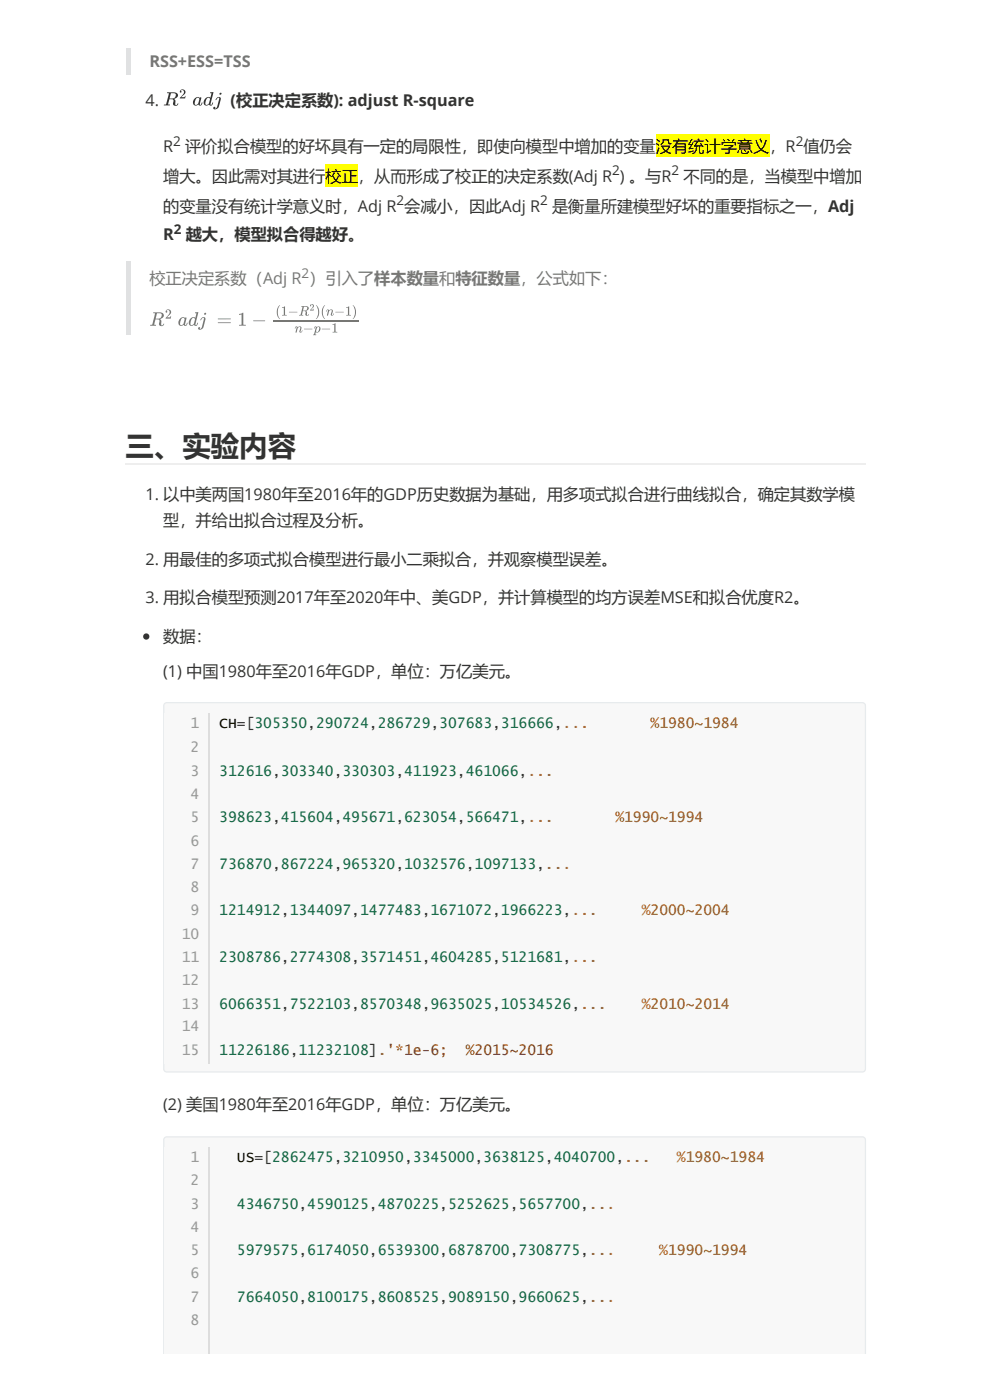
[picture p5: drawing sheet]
<svg xmlns="http://www.w3.org/2000/svg" width="210mm" height="297mm" viewBox="0 0 210 297" stroke-linecap="round" stroke-linejoin="round" font-family="sans-serif">
<g fill="#dfe2e5">
<path d="M26.6 10.2h1.1v5.6h-1.1z"/>
<path d="M26.6 55.5h1.1v15.6h-1.1z"/>
</g>
<g fill="#333">
<path d="M38.3 19.1a.63 .63 0 0 1 1 .2 .63 .63 0 0 1-.4 .9l-.5 .4h.7l.2-.3-.1 .6h-1.1l.6-.8a.53 .53 0 0 0 .3-.6 .53 .53 0 0 0-.6-.3l-.1 .1a.18 .18 0 0 1 .2 .2 .18 .18 0 0 1-.2 .2 .18 .18 0 0 1-.2-.2z"/>
<path d="M35.5 19.6h.3a1.97 1.97 0 0 1 1.9 .4 .8 .8 0 0 1-.8 1 1.16 1.16 0 0 1 .3 1.2 .37 .37 0 0 0 .5-.3 .56 .56 0 0 1-.8 .5 .56 .56 0 0 1-.1-.9 .56 .56 0 0 0-.9-.4l-.3 1 .4 .1v.2h-1.3l.1-.2 .4-.1 .4-1.6 .2-.7h-.4zM36.2 19.8l-.2 1.1a.83 .83 0 0 0 1-.1 .83 .83 0 0 0 .2-.9z"/>
<path d="M41.2 20.9l.5-.3h.4l.2 .2 .3-.1-.2 1.5h.2l.2-.5a.42 .42 0 0 1 0 .6 .42 .42 0 0 1-.6 0l-.2-.1a.69 .69 0 0 1-1 0 .69 .69 0 0 1 .1-1zM41.7 20.8l-.4 1.1a.3 .3 0 0 0 .1 .3 .3 .3 0 0 0 .3 0 1.3 1.3 0 0 0 .6-1.2 .34 .34 0 0 0-.3-.3 .34 .34 0 0 0-.3 .1z"/>
<path d="M44.6 19.6h.7l-.6 2.6h.1l.3-.5a.45 .45 0 0 1-.2 .6 .45 .45 0 0 1-.6-.1 .7 .7 0 0 1-1 0 .7 .7 0 0 1 0-1.1 .81 .81 0 0 1 1.3-.3l.2-.9-.2-.1zM43.9 20.8l-.4 1.1a.3 .3 0 0 0 .1 .3 .3 .3 0 0 0 .3 0l.4-.3 .2-.9-.2-.2z"/>
<path d="M46.5 19.9a.25 .25 0 0 1 .5 0 .25 .25 0 0 1-.5 0zM46 20.8l.3-.2 .5 .1-.2 1.1a1.22 1.22 0 0 1-1 1.4h-.2a.25 .25 0 0 1-.3-.3 .25 .25 0 0 1 .3-.2 .25 .25 0 0 1 .2 .3l-.1 .1a.96 .96 0 0 0 .7-1.2l.3-1a.47 .47 0 0 0-.7 .3z"/>
</g>
<g fill="#ff0">
<path d="M139.1 28.5h24.1v4.8h-24.1z"/>
<path d="M69 34.8h6.9v4.8h-6.9z"/>
</g>
<g fill="#777">
<path d="M35.3 65.8a.63 .63 0 0 1 .9 .2 .63 .63 0 0 1-.4 .9l-.4 .4h.7l.2-.3-.1 .6h-1.1l.6-.8a.57 .57 0 0 0 .2-.6 .57 .57 0 0 0-.4-.4l-.2 .2a.18 .18 0 0 1 .2 .2 .18 .18 0 0 1-.2 .1 .18 .18 0 0 1-.2-.2z"/>
<path d="M50.7 66.6l.9-.2v2.5h.5v.2h-1.4v-.2h.5v-2.2l-.5 .1z"/>
<path d="M53.7 68l2.5 .1h-2.5z"/>
<path d="M59.2 64.8l.2-.1a2.49 2.49 0 0 0 0 3 2 2 0 0 1-.2-2.9z"/>
<path d="M59.8 65.2l.6-.2v1.8h.4v.2h-1v-.2h.4v-1.6l-.4 .1z"/>
<path d="M61.3 66.2h1.7z"/>
<path d="M65.8 64.6a.47 .47 0 0 1 .7 .2 .47 .47 0 0 1-.3 .7l-.3 .2h.5l.2-.2-.1 .4h-.8l.5-.6a.34 .34 0 0 0 .1-.4 .34 .34 0 0 0-.4-.2l.1 .2-.2 .1-.1-.1z"/>
<path d="M67 64.7a1.85 1.85 0 0 1 0 3 2.48 2.48 0 0 0 0-3z"/>
<path d="M68.8 64.8l.1-.1a2.49 2.49 0 0 0 0 3 2 2 0 0 1-.1-2.9z"/>
<path d="M69.3 65.8l.3-.1 .2 .2a.49 .49 0 0 1 .7-.1l-.1 1.1 .3-.4a.29 .29 0 0 1-.2 .4 .29 .29 0 0 1-.4-.3l.2-.7-.1-.1a1.01 1.01 0 0 0-.7 1.1h-.2l.2-1v-.1l-.3 .3z"/>
<path d="M71.1 66.2h1.8z"/>
<path d="M73.4 65.2l.6-.2v1.8h.4v.2h-1v-.2h.4v-1.6l-.4 .1z"/>
<path d="M74.8 64.7a1.85 1.85 0 0 1 0 3 2.48 2.48 0 0 0 0-3z"/>
<path d="M62.6 69.3h.3l.2 .2a.49 .49 0 0 1 .8-.1l-.2 1 .3-.3a.29 .29 0 0 1-.2 .4 .29 .29 0 0 1-.3-.3l.2-.7-.1-.1a1.01 1.01 0 0 0-.7 1.1h-.2l.2-1-.1-.2-.3 .4z"/>
<path d="M64.5 69.8h1.7z"/>
<path d="M68.2 69.8h1.8z"/>
<path d="M70.5 68.8l.6-.2v1.8h.4v.1h-1v-.1h.4v-1.6l-.4 .1z"/>
<path d="M32.5 66.3h.3a1.85 1.85 0 0 1 1.9 .4 .82 .82 0 0 1-.8 1 1.22 1.22 0 0 1 .3 1.2 .36 .36 0 0 0 .5-.2 .52 .52 0 0 1-.6 .5 .52 .52 0 0 1-.3-.8 .53 .53 0 0 0-.2-.6 .53 .53 0 0 0-.6 0l-.3 1.1h.4l-.1 .2h-1.2l.1-.2h.4l.4-1.7 .2-.7-.4-.1zM33.3 66.5l-.3 1.1a.84 .84 0 0 0 1-.1 .84 .84 0 0 0 .2-.9z"/>
<path d="M38.1 67.7l.5-.4h.4l.2 .2 .3-.1-.2 1.6h.1l.2-.5a.42 .42 0 0 1 0 .5 .42 .42 0 0 1-.5 .1l-.2-.2a.64 .64 0 0 1-.9 .1 .64 .64 0 0 1-.1-.8zM38.6 67.5l-.4 1.1a.3 .3 0 0 0 .1 .3 .3 .3 0 0 0 .3 .1 1.34 1.34 0 0 0 .5-1.3 .33 .33 0 0 0-.2-.3 .33 .33 0 0 0-.3 .1z"/>
<path d="M41.4 66.3l.7-.1-.6 2.8h.1l.3-.5a.44 .44 0 0 1-.2 .6 .44 .44 0 0 1-.6-.2 .66 .66 0 0 1-.9 .1 .66 .66 0 0 1-.1-1 .86 .86 0 0 1 1.3-.5l.2-1h-.2zM40.8 67.5l-.4 1.1a.3 .3 0 0 0 0 .3 .3 .3 0 0 0 .4 .1l.3-.3 .2-1-.1-.2z"/>
<path d="M43.3 66.5a.22 .22 0 0 1 .4 0 .22 .22 0 0 1-.4 0zM42.7 67.5l.4-.2 .4 .1-.1 1.2a1.23 1.23 0 0 1-1 1.4l-.2-.1a.25 .25 0 0 1-.2-.4 .25 .25 0 0 1 .4 .1l-.1 .2a1.25 1.25 0 0 0 .7-1.3l.2-.9a.41 .41 0 0 0-.4 0 .41 .41 0 0 0-.2 .3h-.1z"/>
<path d="M46.2 67.6l2.7 .1h-2.7zM46.2 68.4l2.7 .1-2.7 .1z"/>
<path d="M63.9 64.9h.5a.75 .75 0 0 1 1.1 .5l-.2 .3-.4 .3 .2 .3v.6h.2l.2-.3a.4 .4 0 0 1-.6 .4 .4 .4 0 0 1-.1-.7 .39 .39 0 0 0-.6-.3l-.2 .8h.3v.2l-.9-.1 .3-.1 .3-1.3 .1-.4h-.2zM64.4 65.1l-.1 .7a.5 .5 0 0 0 .7 0 .5 .5 0 0 0 0-.7z"/>
<path d="M66.7 69.3l.2-.1 .3 .2a.49 .49 0 0 1 .7 0 .49 .49 0 0 1-.1 .7 .51 .51 0 0 1-.3 .5 .51 .51 0 0 1-.5-.2l-.2 .5 .2 .2h-.6l.2-.2 .3-1.4-.1-.1-.2 .3zM67.3 69.5l-.2 .2a.46 .46 0 0 0 .2 .7l.2-.1a.66 .66 0 0 0 0-.9z"/>
</g>
<path d="M58 68.1h18.2" fill="none" stroke="#777" stroke-width=".25"/>
<path d="M26.6 98.5h157" fill="none" stroke="#eee" stroke-width=".26"/>
<circle cx="31" cy="135" r=".66" fill="#333"/>
<path d="M34.9 149.3l.5-.2h147.4a.66 .66 0 0 1 .7 .6v77.1a.66 .66 0 0 1-.7 .6h-147.4a.66 .66 0 0 1-.7-.6v-77.1z" fill="#f8f8f8"/>
<path d="M34.9 149.3l.5-.2h147.4a.66 .66 0 0 1 .7 .6v77.1a.66 .66 0 0 1-.7 .6h-147.4a.66 .66 0 0 1-.7-.6v-77.1z" fill="none" stroke="#e7eaed" stroke-width=".26"/>
<g fill="#f8f8f8">
<path d="M34.8 151.3h147.5v74.4h-147.5z"/>
<path d="M34.9 241.4l.5-.2h147.4a.66 .66 0 0 1 .7 .6v45.4h-148.8v-45.4z"/>
</g>
<path d="M34.7 287.2v-45.4a.66 .66 0 0 1 .7-.6h147.4a.66 .66 0 0 1 .7 .6v45.4" fill="none" stroke="#e7eaed" stroke-width=".26"/>
<g fill="#f8f8f8">
<path d="M34.8 243.4h147.5v43.8h-147.5z"/>
<path d="M34.8 151.3h147.5v74.4h-147.5z"/>
<path d="M34.8 151.3h9.6v74.5h-9.6z"/>
</g>
<path d="M44.2 151.3v74.5" fill="none" stroke="#ddd" stroke-width=".26"/>
<g fill="#f8f8f8">
<path d="M34.8 243.4h147.5v43.8h-147.5z"/>
<path d="M34.8 243.4h9.6v43.8h-9.6z"/>
</g>
<path d="M44.2 243.4v43.8" fill="none" stroke="#ddd" stroke-width=".26"/>
<text font-size="6" fill="#333" x="26.6" y="96.8">三、实验内容</text>
<g font-size="3.4" fill="#777">
<text x="31.7" y="14.2">RSS+ESS=TSS</text>
<text x="31.7" y="60.3">校正决定系数（Adj R ）引入了样本数量和特征数量，公式如下：</text>
</g>
<g font-size="3.4" fill="#333">
<text x="30.9" y="22.4">4.</text>
<text x="48.9" y="22.4">(校正决定系数): adjust R-square</text>
<text x="34.6" y="32.2">R</text>
<text x="39.2" y="32.2">评价拟合模型的好坏具有一定的局限性，即使向模型中增加的变量没有统计学意义，R 值仍会</text>
<text x="34.6" y="38.6">增大。因此需对其进行校正，从而形成了校正的决定系数(Adj R ) 。与R</text>
<text x="144.9" y="38.6">不同的是，当模型中增加</text>
<text x="34.6" y="44.9">的变量没有统计学意义时，Adj R 会减小，因此Adj R</text>
<text x="117" y="44.9">是衡量所建模型好坏的重要指标之一，Adj</text>
<text x="34.6" y="51">R</text>
<text x="39.4" y="51">越大，模型拟合得越好。</text>
<text x="30.9" y="106.1">1. 以中美两国1980年至2016年的GDP历史数据为基础，用多项式拟合进行曲线拟合，确定其数学模</text>
<text x="34.6" y="111.6">型，并给出拟合过程及分析。</text>
<text x="30.9" y="119.8">2. 用最佳的多项式拟合模型进行最小二乘拟合，并观察模型误差。</text>
<text x="30.9" y="128">3. 用拟合模型预测2017年至2020年中、美GDP，并计算模型的均方误差MSE和拟合优度R2。</text>
<text x="34.6" y="136.2">数据：</text>
<text x="34.6" y="143.6">(1) 中国1980年至2016年GDP，单位：万亿美元。</text>
<text x="34.6" y="235.5">(2) 美国1980年至2016年GDP，单位：万亿美元。</text>
</g>
<g font-size="3.1" fill="#999">
<text x="40.4" y="154.5">1</text>
<text x="40.4" y="159.5">2</text>
<text x="40.4" y="164.6">3</text>
<text x="40.4" y="169.6">4</text>
<text x="40.4" y="174.3">5</text>
<text x="40.4" y="179.4">6</text>
<text x="40.4" y="184.4">7</text>
<text x="40.4" y="189.2">8</text>
<text x="40.4" y="194.2">9</text>
<text x="38.5" y="199.2">10</text>
<text x="38.5" y="204">11</text>
<text x="38.5" y="209">12</text>
<text x="38.5" y="214.1">13</text>
<text x="38.5" y="218.8">14</text>
<text x="38.5" y="223.8">15</text>
<text x="40.4" y="246.6">1</text>
<text x="40.4" y="251.4">2</text>
<text x="40.4" y="256.4">3</text>
<text x="40.4" y="261.4">4</text>
<text x="40.4" y="266.2">5</text>
<text x="40.4" y="271.2">6</text>
<text x="40.4" y="276.3">7</text>
<text x="40.4" y="281">8</text>
</g>
<g font-size="3.1">
<text x="46.5" y="154.5">CH=[305350,290724,286729,307683,316666,...</text>
<text x="50.2" y="246.6">US=[2862475,3210950,3345000,3638125,4040700,...</text>
</g>
<g font-size="3.1" fill="#a50">
<text x="137.9" y="154.5">%1980~1984</text>
<text x="130.5" y="174.3">%1990~1994</text>
<text x="136.1" y="194.2">%2000~2004</text>
<text x="136.1" y="214.1">%2010~2014</text>
<text x="143.5" y="246.6">%1980~1984</text>
<text x="139.8" y="266.2">%1990~1994</text>
</g>
<g font-size="3.1" fill="#164">
<text x="46.5" y="164.6">312616,303340,330303,411923,461066,...</text>
<text x="46.5" y="174.3">398623,415604,495671,623054,566471,...</text>
<text x="46.5" y="184.4">736870,867224,965320,1032576,1097133,...</text>
<text x="46.5" y="194.2">1214912,1344097,1477483,1671072,1966223,...</text>
<text x="46.5" y="204">2308786,2774308,3571451,4604285,5121681,...</text>
<text x="46.5" y="214.1">6066351,7522103,8570348,9635025,10534526,...</text>
<text x="46.5" y="223.8">11226186,11232108].'*1e-6;</text>
<text x="50.2" y="256.4">4346750,4590125,4870225,5252625,5657700,...</text>
<text x="50.2" y="266.2">5979575,6174050,6539300,6878700,7308775,...</text>
<text x="50.2" y="276.3">7664050,8100175,8608525,9089150,9660625,...</text>
</g>
<text font-size="3.1" fill="#a11" x="98.7" y="223.8">%2015~2016</text>
<g font-size="2.9" fill="#333">
<text x="36.7" y="30.9">2</text>
<text x="168.7" y="30.9">2</text>
<text x="129.8" y="37.2">2</text>
<text x="142.4" y="37.2">2</text>
<text x="84.1" y="43.6">2</text>
<text x="114.5" y="43.6">2</text>
<text x="36.9" y="49.7">2</text>
</g>
<text font-size="2.9" fill="#777" x="63.9" y="58.9">2</text>
</svg>
